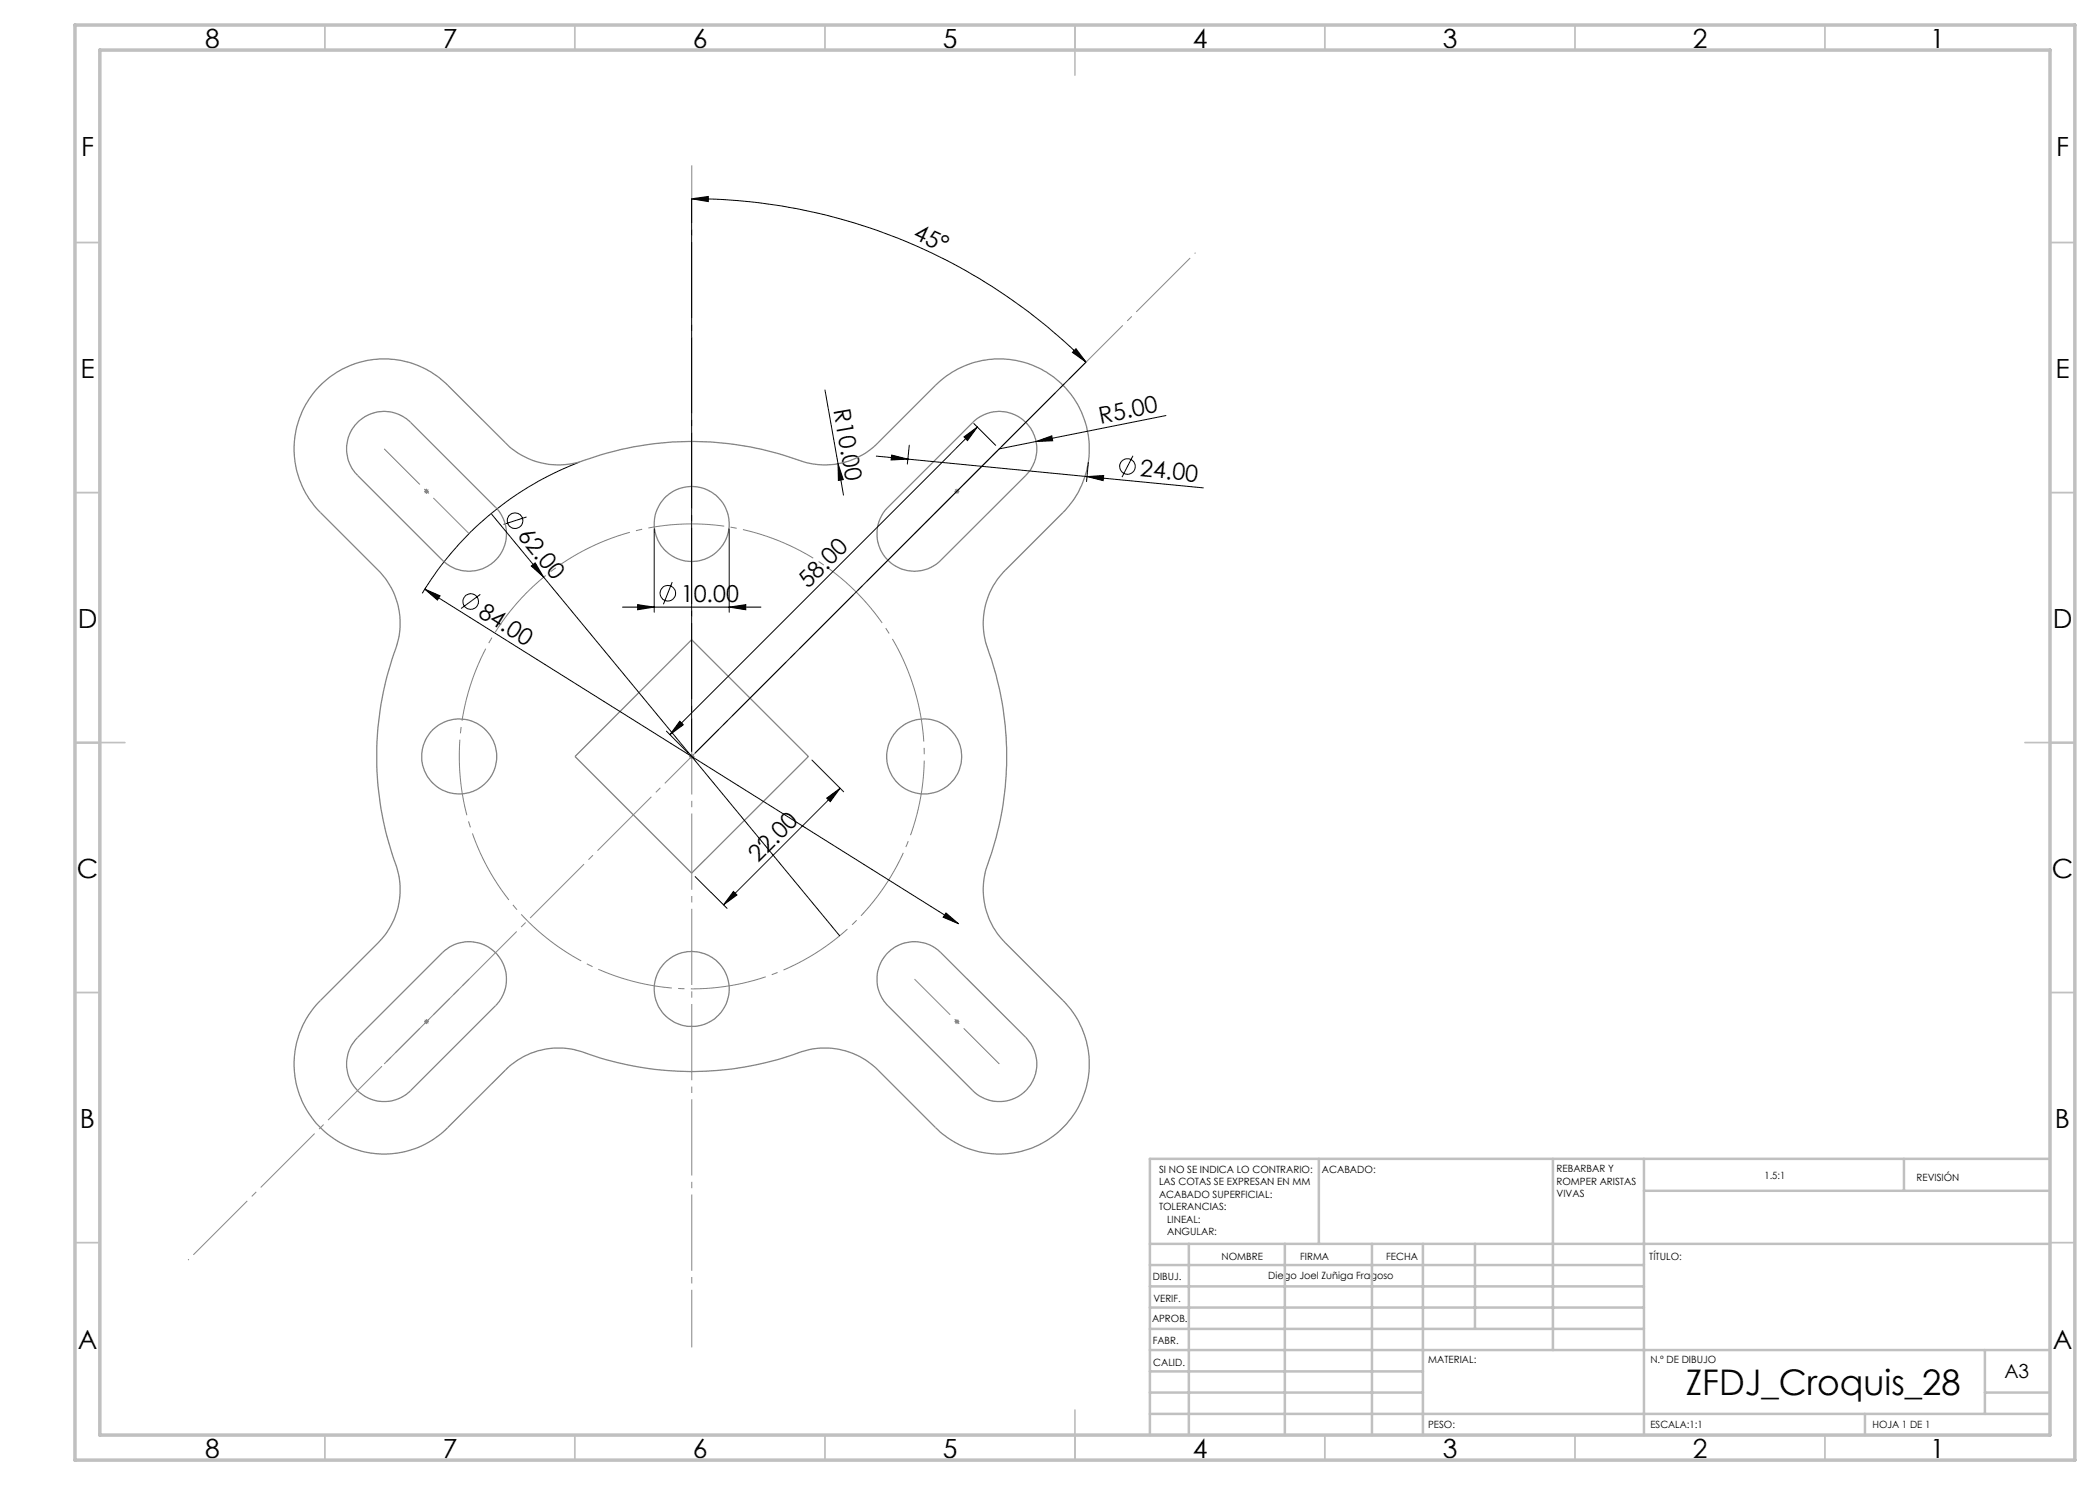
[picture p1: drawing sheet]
<svg xmlns="http://www.w3.org/2000/svg" width="420mm" height="297mm" viewBox="0 0 420 297" stroke-linecap="round" stroke-linejoin="round" font-family="sans-serif">
<g fill="none" stroke="#000" stroke-width=".2">
<path d="M138.3 39.8l3.3-.5v1zM138.3 39.8a111.3 111.3 0 0 1 78.9 32.6M138.3 39.8v110.5M165 78l2.6 14.7M215.2 69.7l2 2.7-2.7-1.9zM217.2 72.4l-78.2 78.2M115.9 92.4a63 63 0 0 0-31.4 26.3M167.6 92.7l1.1 3.2-1 .2zM167.6 92.7l1.1 6.3M175.3 91.2l42.1 4.1M178.3 91l3.3 .8-3.4 .2zM181.9 89l-.4 3.8"/>
<path d="M192.8 87.4l2.7-2-2 2.7zM194.8 84.7l4.3 4.4M195.5 85.4l-61.5 61.5M207.2 88.3l3.2-1.1 .1 1zM217.4 95.3l23.3 2.3M217.4 95.3l3.3-.2-.1 1zM217.7 92.5l-.4 3.8M226.6 91.2l-2.2 4.2M233.2 83.1l-33.4 6.7M84.9 117.8l3.1 1.4-.5 .8zM84.9 117.8l106.8 66.9M96.1 118.9l-3.9 2.8"/>
<path d="M98.3 102.8l10.4 12.6M105.3 103.4l-4.6 1.5M106.3 113.2l.7-.6 1.7 2.8zM108.7 115.4l59.2 71.7M130.8 105.8v16.6M134.4 116.4l-1.7 4.5M145.8 105.8v16.6M124.5 121.4h27.7M127.5 120.9l3.3 .5-3.3 .6zM145.8 121.4l3.4-.5v1.1zM133.3 146.2l4.3 4.4M136 144.2l.7 .8-2.7 1.9z"/>
<path d="M162.4 152l6.3 6.4M165.3 159.6l2.7-1.9-1.9 2.6zM168 157.7l-23.3 23.3M139 175.3l6.4 6.4M146.7 178.3l.7 .7-2.7 2zM189.2 182.6l2.5 2.1-3.1-1.3z"/>
<circle cx="225.5" cy="93.3" r="1.56"/>
<circle cx="103" cy="104.1" r="1.56"/>
<circle cx="133.6" cy="118.7" r="1.56"/>
<circle cx="94.1" cy="120.3" r="1.56"/>
</g>
<g fill="none" stroke="#808080" stroke-width=".2">
<path d="M84.8 98.3h1M84.9 97.9l.8 .7M85.3 97.8v1M85.7 97.9l-.8 .7M190.9 98.3h1M191 97.9l.7 .7M191.4 97.8v1M191.7 97.9l-.7 .7M137.8 151.3h1.1M138 151l.7 .7M138.3 150.8v1M138.7 151l-.7 .7"/>
<path d="M84.8 204.3h1M84.9 204l.8 .7M85.3 203.8v1M85.7 204l-.8 .7M190.9 204.3h1M191 204l.7 .7M191.4 203.8v1M191.7 204l-.7 .7"/>
</g>
<g fill="none" stroke="#808080" stroke-width=".25">
<path d="M64.5 76.6a18 18 0 0 1 25 .4l12 12a15.2 15.2 0 0 0 16.4 2.7 64 64 0 0 1 43.5 .9 15 15 0 0 0 14.2-4l12-12a18 18 0 0 1 25.2 .7 18 18 0 0 1-.2 25.2l-11.9 11.9a15.2 15.2 0 0 0-2.8 16.4 63.4 63.4 0 0 1-.8 43.6 15 15 0 0 0 3.9 14.2l12 11.9a18 18 0 0 1-.6 25.3 18 18 0 0 1-25.3-.3l-11.9-11.9a15.2 15.2 0 0 0-16.4-2.7 63.5 63.5 0 0 1-43-.7 15.1 15.1 0 0 0-14.7 3.8l-12 12a18 18 0 0 1-25.2-.7 18 18 0 0 1 .2-25.2l11.9-12a15.1 15.1 0 0 0 2.7-16.3 63.6 63.6 0 0 1 .7-43.1 14.9 14.9 0 0 0-3.8-14.7l-11.9-11.9a18 18 0 0 1 .8-25.5zM71.8 84.2a7.5 7.5 0 0 1 10.3 .3l17 17a7.5 7.5 0 0 1 0 10.6 7.5 7.5 0 0 1-10.6-.1l-17-16.9a7.5 7.5 0 0 1 .3-10.9zM194.8 84.2a7.5 7.5 0 0 1 10.5 .4 7.5 7.5 0 0 1-.1 10.5l-17 16.9a7.5 7.5 0 0 1-10.6 0 7.5 7.5 0 0 1 0-10.5zM138.3 127.9l23.4 23.4-23.4 23.3-23.3-23.3zM88.5 190.5a7.5 7.5 0 0 1 10.6 0 7.5 7.5 0 0 1 0 10.7l-17 16.9a7.5 7.5 0 0 1-10.6 0 7.5 7.5 0 0 1 0-10.6zM177.3 190.8a7.5 7.5 0 0 1 10.9-.3l17 17a7.5 7.5 0 0 1 0 10.6 7.5 7.5 0 0 1-10.6 0l-17-16.9a7.5 7.5 0 0 1-.3-10.4z"/>
<circle cx="138.3" cy="104.8" r="7.5"/>
<circle cx="91.8" cy="151.3" r="7.5"/>
<circle cx="184.8" cy="151.3" r="7.5"/>
<circle cx="138.3" cy="197.8" r="7.5"/>
</g>
<path d="M182.8 137.7a46.5 46.5 0 0 0-77.9-18.7 46.5 46.5 0 0 0 21.4 77.2 46.5 46.5 0 0 0 57.2-56.2l-.7-2.3" fill="none" stroke="#808080" stroke-width=".2" stroke-dasharray="15.2 1.3 1.3 1.3" stroke-dashoffset="4.4" stroke-linecap="butt"/>
<path d="M37.6 252l201.5-201.5" fill="none" stroke="#808080" stroke-width=".2" stroke-dasharray="15.2 1.3 1.3 1.3" stroke-dashoffset="-1.5" stroke-linecap="butt"/>
<path d="M138.4 33.1v236.4" fill="none" stroke="#808080" stroke-width=".2" stroke-dasharray="15.2 1.3 1.3 1.3" stroke-dashoffset="3.7" stroke-linecap="butt"/>
<path d="M76.8 89.8l17 16.9M199.9 89.8l-17 16.9M76.8 212.8l17-17M199.9 212.8l-17-17" fill="none" stroke="#808080" stroke-width=".2" stroke-dasharray="15.2 1.3 1.3 1.3" stroke-dashoffset="5.1" stroke-linecap="butt"/>
<g fill="none" stroke="#c0c0c0" stroke-width=".35">
<path d="M65 5v5M115 5v5M165 5v5M215 5v10M265 5v5M315 5v5M365 5v5M15 48.5h5M410 48.5h5M15 98.5h5M410 98.5h5M15 148.5h10"/>
<path d="M405 148.5h10M15 198.5h5M410 198.5h5M15 248.5h5M410 248.5h5M65 287v5M115 287v5M165 287v5M215 282v10M265 287v5M315 287v5M365 287v5"/>
</g>
<g fill="none" stroke="#c0c0c0" stroke-width=".5">
<path d="M263.8 231.8v17M310.6 231.8v38.2M328.8 231.8v55.2M328.8 238.2h81.2M380.8 231.8v6.4M410 231.8h-180v55.2M230 248.8h180M230 257.3h98.8M230 253h98.8M237.8 248.8v38.2M257 248.8v38.2M274.4 248.8v38.2"/>
<path d="M284.6 248.8v38.2M295 248.8v17M230 265.8h98.8M230 261.5h98.8M230 278.5h54.6M230 274.3h54.6M230 270h180M397 278.5h13M397 270v12.8M230 282.8h180M373 282.8v4.2"/>
</g>
<path d="M15 5h400v287h-400zM20 10h390v277h-390z" fill="none" stroke="#c0c0c0" stroke-width=".7"/>
<g fill="#000">
<path d="M167.6 92.7l1.1 3.2-1 .2zM207.2 88.3l3.2-1.1 .1 1zM106.3 113.2l.7-.6 1.7 2.8z"/>
<path d="M215.2 69.7l2 2.7-2.7-1.9zM138.3 39.8l3.3-.5v1z"/>
<path d="M178.3 91l3.3 .8-3.4 .2zM217.4 95.3l3.3-.2-.1 1z"/>
<path d="M192.8 87.4l2.7-2-2 2.7zM136 144.2l.7 .8-2.7 1.9z"/>
<path d="M127.5 120.9l3.3 .5-3.3 .6zM145.8 121.4l3.4-.5v1.1z"/>
<path d="M165.3 159.6l2.7-1.9-1.9 2.6zM146.7 178.3l.7 .7-2.7 2z"/>
<path d="M189.2 182.6l-.6 .8 3.1 1.3zM84.9 117.8l2.6 2.2 .5-.8z"/>
</g>
<text font-size="7.1" x="337.1" y="279">ZFDJ_Croquis_28</text>
<g font-size="5.3">
<text x="41" y="9.5">8</text>
<text x="88.5" y="9.5">7</text>
<text x="138.5" y="9.5">6</text>
<text x="188.5" y="9.5">5</text>
<text x="238.5" y="9.5">4</text>
<text x="288.5" y="9.5">3</text>
<text x="338.5" y="9.5">2</text>
<text x="386" y="9.5">1</text>
<text x="16.2" y="31.3">F</text>
<text x="411.2" y="31.3">F</text>
<text x="16.1" y="75.5">E</text>
<text x="411.1" y="75.5">E</text>
<text x="15.5" y="125.5">D</text>
<text x="410.5" y="125.5">D</text>
<text x="15.4" y="175.5">C</text>
<text x="410.4" y="175.5">C</text>
<text x="16" y="225.5">B</text>
<text x="411" y="225.5">B</text>
<text x="15.5" y="269.8">A</text>
<text x="410.5" y="269.8">A</text>
<text x="41" y="291.5">8</text>
<text x="88.5" y="291.5">7</text>
<text x="138.5" y="291.5">6</text>
<text x="188.5" y="291.5">5</text>
<text x="238.5" y="291.5">4</text>
<text x="288.5" y="291.5">3</text>
<text x="338.5" y="291.5">2</text>
<text x="386" y="291.5">1</text>
</g>
<g font-size="4.7">
<text x="182.4" y="47.6" transform="rotate(25 182.4 47.6)">45°</text>
<text x="166.7" y="82.1" transform="rotate(80 166.7 82.1)">R10.00</text>
<text x="220.1" y="84.7" transform="rotate(-11 220.1 84.7)">R5.00</text>
<text x="227.9" y="95.2" transform="rotate(6 227.9 95.2)">24.00</text>
<text x="103.3" y="107.2" transform="rotate(50 103.3 107.2)">62.00</text>
<text x="161.6" y="117.8" transform="rotate(-45 161.6 117.8)">58.00</text>
<text x="95.4" y="123.1" transform="rotate(32 95.4 123.1)">84.00</text>
<text x="136.2" y="120.3">10.00</text>
<text x="151.6" y="172.6" transform="rotate(-45 151.6 172.6)">22.00</text>
</g>
<text font-size="3.9" x="400.9" y="275.5">A3</text>
<g font-size="2">
<text x="231.8" y="234.6">SI NO SE INDICA LO CONTRARIO:</text>
<text x="231.8" y="237.1">LAS COTAS SE EXPRESAN EN MM</text>
<text x="231.8" y="239.6">ACABADO SUPERFICIAL:</text>
<text x="264.4" y="234.6">ACABADO:</text>
<text x="311.3" y="234.5">REBARBAR Y</text>
<text x="311.3" y="237">ROMPER ARISTAS</text>
<text x="311.3" y="239.5">VIVAS</text>
<text x="352.9" y="235.8">1.5:1</text>
<text x="383.3" y="236.2">REVISIÓN</text>
<text x="231.8" y="242.1">TOLERANCIAS:</text>
<text x="233.4" y="244.6">LINEAL:</text>
<text x="233.4" y="247.1">ANGULAR:</text>
<text x="244.3" y="252">NOMBRE</text>
<text x="260" y="251.9">FIRMA</text>
<text x="277.2" y="251.9">FECHA</text>
<text x="329.9" y="251.9">TÍTULO:</text>
<text x="230.6" y="256.1">DIBUJ.</text>
<text x="253.7" y="255.9">Diego Joel Zuñiga Fragoso</text>
<text x="230.7" y="260.3">VERIF.</text>
<text x="230.4" y="264.4">APROB.</text>
<text x="230.5" y="268.8">FABR.</text>
<text x="230.7" y="273.1">CALID.</text>
<text x="285.6" y="272.5">MATERIAL:</text>
<text x="330.1" y="272.5">N.º DE DIBUJO</text>
<text x="285.6" y="285.5">PESO:</text>
<text x="330.1" y="285.6">ESCALA:1:1</text>
<text x="374.5" y="285.6">HOJA 1 DE 1</text>
</g>
</svg>
